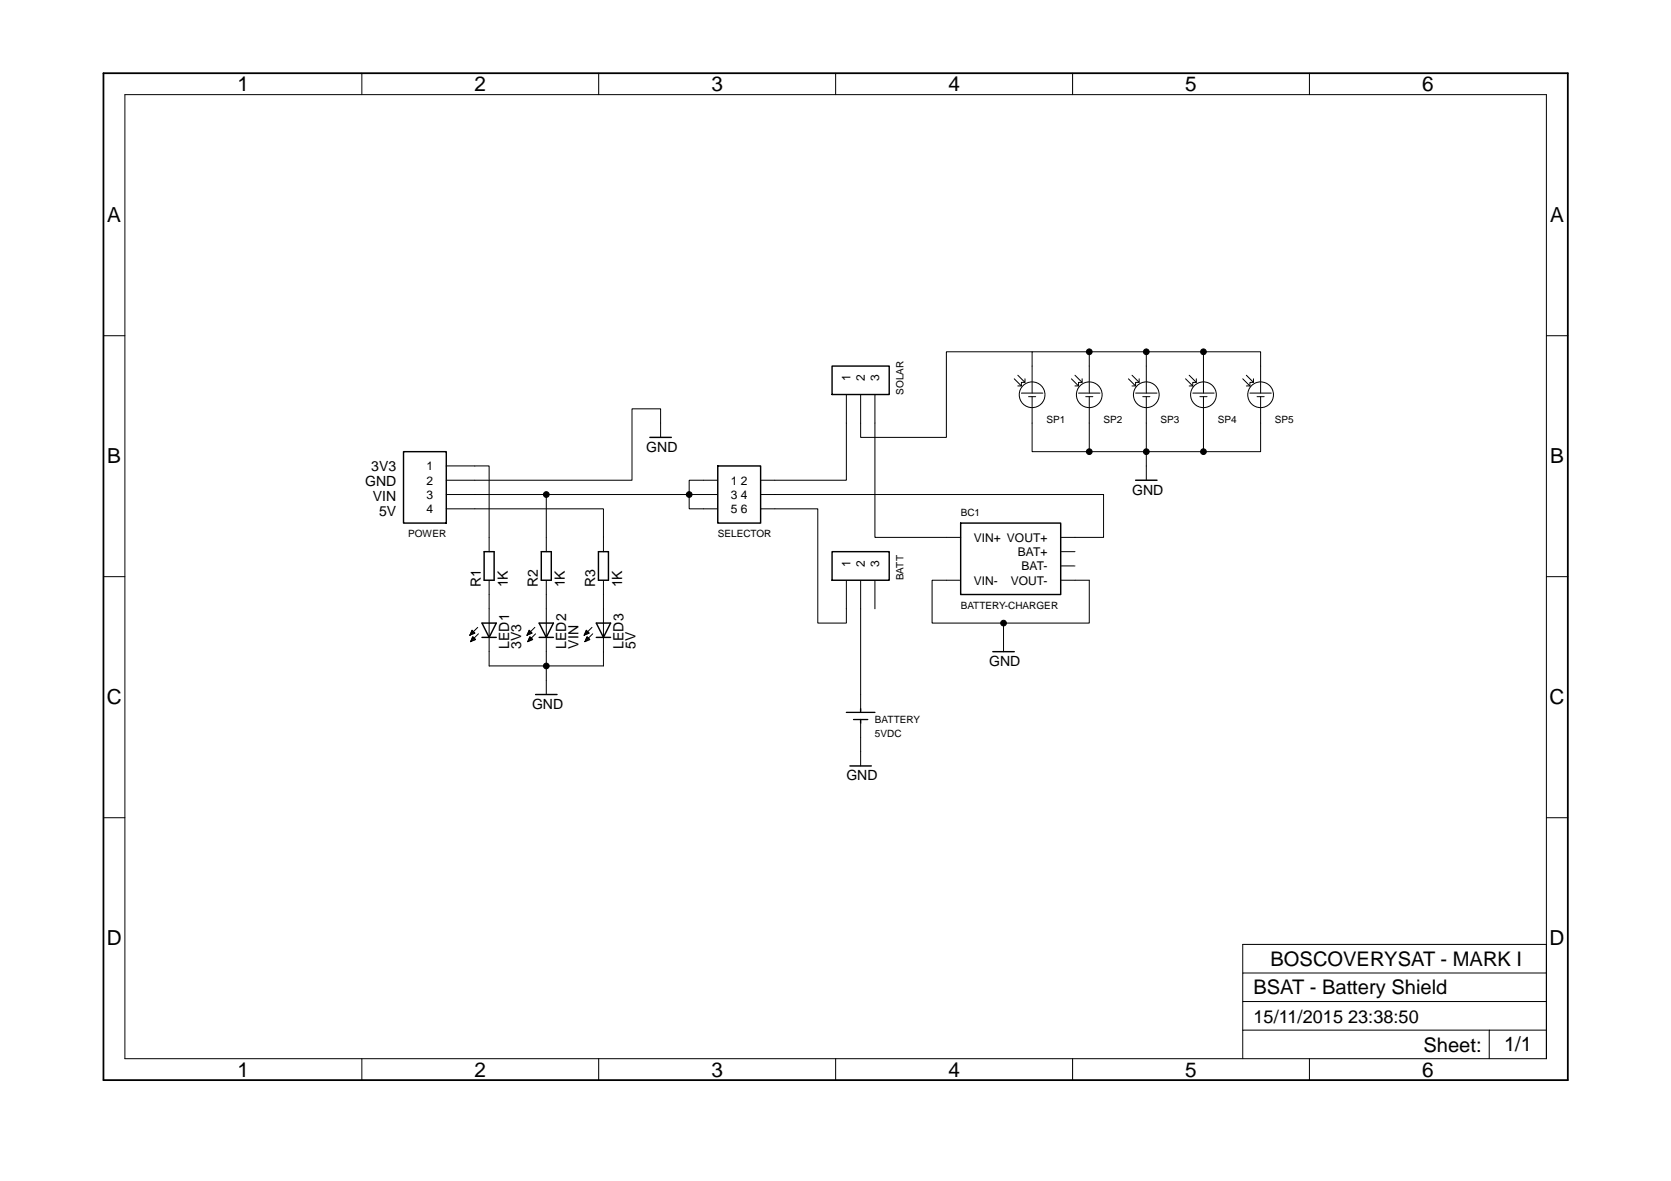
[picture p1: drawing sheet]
<?xml version="1.0" encoding="utf-8"?>
<!DOCTYPE eagle SYSTEM "eagle.dtd">
<eagle version="6.5.0">
<drawing>
<settings>
<setting alwaysvectorfont="no"/>
<setting verticaltext="up"/>
</settings>
<grid distance="0.1" unitdist="inch" unit="inch" style="lines" multiple="1" display="no" altdistance="0.01" altunitdist="inch" altunit="inch"/>
<schematic xreflabel="%F%N/%S.%C%R" xrefpart="/%S.%C%R">
<libraries>
<library name="boscoverysat">
<symbols>
<symbol name="A4L-LOC">
<wire x1="256.54" y1="3.81" x2="256.54" y2="8.89" width="0.1016" layer="94"/>
<wire x1="256.54" y1="8.89" x2="256.54" y2="13.97" width="0.1016" layer="94"/>
<wire x1="256.54" y1="13.97" x2="256.54" y2="19.05" width="0.1016" layer="94"/>
<wire x1="256.54" y1="19.05" x2="256.54" y2="24.13" width="0.1016" layer="94"/>
<wire x1="202.565" y1="24.13" x2="256.54" y2="24.13" width="0.1016" layer="94"/>
<wire x1="246.38" y1="3.81" x2="246.38" y2="8.89" width="0.1016" layer="94"/>
<wire x1="246.38" y1="8.89" x2="256.54" y2="8.89" width="0.1016" layer="94"/>
<wire x1="246.38" y1="8.89" x2="202.565" y2="8.89" width="0.1016" layer="94"/>
<wire x1="202.565" y1="8.89" x2="202.565" y2="3.81" width="0.1016" layer="94"/>
<wire x1="202.565" y1="8.89" x2="202.565" y2="13.97" width="0.1016" layer="94"/>
<wire x1="202.565" y1="13.97" x2="256.54" y2="13.97" width="0.1016" layer="94"/>
<wire x1="202.565" y1="13.97" x2="202.565" y2="19.05" width="0.1016" layer="94"/>
<wire x1="202.565" y1="19.05" x2="256.54" y2="19.05" width="0.1016" layer="94"/>
<wire x1="202.565" y1="19.05" x2="202.565" y2="24.13" width="0.1016" layer="94"/>
<text x="204.47" y="15.24" size="2.54" layer="94">&gt;DRAWING_NAME</text>
<text x="204.47" y="10.16" size="2.286" layer="94">&gt;LAST_DATE_TIME</text>
<text x="251.4854" y="5.1054" size="2.54" layer="94" align="bottom-center">&gt;SHEET</text>
<text x="234.696" y="4.953" size="2.54" layer="94">Sheet:</text>
<frame x1="0" y1="0" x2="260.35" y2="179.07" columns="6" rows="4" layer="94"/>
<text x="229.87" y="20.32" size="2.54" layer="94" align="bottom-center">BOSCOVERYSAT - MARK I</text>
</symbol>
<symbol name="4-PIN-LINEAR-JUMPER">
<wire x1="0" y1="0" x2="7.62" y2="0" width="0.254" layer="94"/>
<wire x1="7.62" y1="0" x2="7.62" y2="12.7" width="0.254" layer="94"/>
<wire x1="7.62" y1="12.7" x2="0" y2="12.7" width="0.254" layer="94"/>
<wire x1="0" y1="12.7" x2="0" y2="0" width="0.254" layer="94"/>
<pin name="1" x="-5.08" y="10.16" visible="pin" length="middle"/>
<pin name="2" x="-5.08" y="7.62" visible="pin" length="middle"/>
<pin name="3" x="-5.08" y="5.08" visible="pin" length="middle"/>
<pin name="4" x="-5.08" y="2.54" visible="pin" length="middle"/>
<text x="0" y="-2.54" size="1.27" layer="95">&gt;NAME</text>
</symbol>
<symbol name="SOLAR-PANEL">
<circle x="0" y="5.0402" radius="2.286" width="0.14478125" layer="94"/>
<wire x1="1.905" y1="5.345" x2="0" y2="5.345" width="0.14478125" layer="94"/>
<wire x1="0" y1="5.345" x2="-1.905" y2="5.345" width="0.14478125" layer="94"/>
<wire x1="0.635" y1="4.71" x2="0" y2="4.71" width="0.14478125" layer="94"/>
<wire x1="0" y1="4.71" x2="-0.635" y2="4.71" width="0.14478125" layer="94"/>
<wire x1="0" y1="5.345" x2="0" y2="10.155" width="0.14478125" layer="94"/>
<wire x1="0" y1="4.71" x2="0" y2="0" width="0.14478125" layer="94"/>
<wire x1="-1.27" y1="7.885" x2="-1.27" y2="7.25" width="0.127" layer="94"/>
<wire x1="-1.27" y1="7.25" x2="-1.905" y2="7.25" width="0.127" layer="94"/>
<wire x1="-1.905" y1="7.25" x2="-1.905" y2="6.615" width="0.127" layer="94"/>
<wire x1="-1.905" y1="6.615" x2="-2.54" y2="6.615" width="0.127" layer="94"/>
<wire x1="-1.27" y1="7.25" x2="-2.54" y2="8.52" width="0.127" layer="94"/>
<wire x1="-1.905" y1="6.615" x2="-3.175" y2="7.885" width="0.127" layer="94"/>
<text x="2.54" y="0" size="1.27" layer="95">&gt;NAME</text>
<pin name="P$1" x="0" y="10.16" visible="off" length="point"/>
<pin name="P$2" x="0" y="0" visible="off" length="point"/>
</symbol>
<symbol name="3-PIN-JUMPER">
<pin name="3" x="-5.08" y="5.08" visible="pin" length="middle"/>
<pin name="2" x="-5.08" y="7.62" visible="pin" length="middle"/>
<pin name="1" x="-5.08" y="10.16" visible="pin" length="middle"/>
<wire x1="0" y1="12.7" x2="0" y2="2.54" width="0.254" layer="94"/>
<wire x1="0" y1="2.54" x2="5.08" y2="2.54" width="0.254" layer="94"/>
<wire x1="5.08" y1="2.54" x2="5.08" y2="12.7" width="0.254" layer="94"/>
<wire x1="5.08" y1="12.7" x2="0" y2="12.7" width="0.254" layer="94"/>
<text x="0" y="0" size="1.27" layer="95">&gt;NAME</text>
</symbol>
<symbol name="3-PIN-PARALEL-JUMPER">
<pin name="5" x="-2.54" y="5.08" visible="pin" length="short"/>
<pin name="3" x="-2.54" y="7.62" visible="pin" length="short"/>
<pin name="1" x="-2.54" y="10.16" visible="pin" length="short"/>
<pin name="2" x="10.16" y="10.16" visible="pin" length="short" rot="R180"/>
<pin name="4" x="10.16" y="7.62" visible="pin" length="short" rot="R180"/>
<pin name="6" x="10.16" y="5.08" visible="pin" length="short" rot="R180"/>
<wire x1="0" y1="12.7" x2="0" y2="2.54" width="0.254" layer="94"/>
<wire x1="0" y1="2.54" x2="7.62" y2="2.54" width="0.254" layer="94"/>
<wire x1="7.62" y1="2.54" x2="7.62" y2="12.7" width="0.254" layer="94"/>
<wire x1="7.62" y1="12.7" x2="0" y2="12.7" width="0.254" layer="94"/>
<text x="0" y="0" size="1.27" layer="95">&gt;NAME</text>
</symbol>
<symbol name="BATTERY-CHARGER">
<pin name="VIN+" x="-2.54" y="12.7" visible="pin" length="short"/>
<pin name="VOUT+" x="20.32" y="12.7" visible="pin" length="short" rot="R180"/>
<pin name="BAT+" x="20.32" y="10.16" visible="pin" length="short" rot="R180"/>
<pin name="BAT-" x="20.32" y="7.62" visible="pin" length="short" rot="R180"/>
<pin name="VOUT-" x="20.32" y="5.08" visible="pin" length="short" rot="R180"/>
<pin name="VIN-" x="-2.54" y="5.08" visible="pin" length="short"/>
<wire x1="0" y1="15.24" x2="0" y2="2.54" width="0.254" layer="94"/>
<wire x1="0" y1="2.54" x2="17.78" y2="2.54" width="0.254" layer="94"/>
<wire x1="17.78" y1="2.54" x2="17.78" y2="15.24" width="0.254" layer="94"/>
<wire x1="17.78" y1="15.24" x2="0" y2="15.24" width="0.254" layer="94"/>
<text x="0" y="16.51" size="1.27" layer="95">&gt;NAME</text>
<text x="0" y="0" size="1.27" layer="96">&gt;VALUE</text>
</symbol>
<symbol name="BATTERY">
<pin name="NEG" x="0" y="0" visible="off" length="short" rot="R90"/>
<pin name="POS" x="0" y="7.62" visible="off" length="short" rot="R270"/>
<wire x1="2.54" y1="4.445" x2="0" y2="4.445" width="0.2286" layer="94"/>
<wire x1="0" y1="4.445" x2="-2.54" y2="4.445" width="0.2286" layer="94"/>
<wire x1="1.27" y1="3.175" x2="0" y2="3.175" width="0.2286" layer="94"/>
<text x="2.54" y="0" size="1.27" layer="95">&gt;NAME</text>
<wire x1="0" y1="3.175" x2="-1.27" y2="3.175" width="0.2286" layer="94"/>
<wire x1="0" y1="5.08" x2="0" y2="4.445" width="0.254" layer="94"/>
<wire x1="0" y1="2.54" x2="0" y2="3.175" width="0.254" layer="94"/>
<text x="2.54" y="2.54" size="1.27" layer="96">&gt;VALUE</text>
</symbol>
<symbol name="LED">
<wire x1="1.27" y1="0" x2="0" y2="-2.54" width="0.254" layer="94"/>
<wire x1="0" y1="-2.54" x2="-1.27" y2="0" width="0.254" layer="94"/>
<wire x1="1.27" y1="-2.54" x2="0" y2="-2.54" width="0.254" layer="94"/>
<wire x1="0" y1="-2.54" x2="-1.27" y2="-2.54" width="0.254" layer="94"/>
<wire x1="1.27" y1="0" x2="0" y2="0" width="0.254" layer="94"/>
<wire x1="0" y1="0" x2="-1.27" y2="0" width="0.254" layer="94"/>
<wire x1="0" y1="0" x2="0" y2="-2.54" width="0.1524" layer="94"/>
<wire x1="-2.032" y1="-0.762" x2="-3.429" y2="-2.159" width="0.1524" layer="94"/>
<wire x1="-1.905" y1="-1.905" x2="-3.302" y2="-3.302" width="0.1524" layer="94"/>
<text x="3.556" y="-4.572" size="1.778" layer="95" rot="R90">&gt;NAME</text>
<text x="5.715" y="-4.572" size="1.778" layer="96" rot="R90">&gt;VALUE</text>
<pin name="C" x="0" y="-5.08" visible="off" length="short" direction="pas" rot="R90"/>
<pin name="A" x="0" y="2.54" visible="off" length="short" direction="pas" rot="R270"/>
<polygon width="0.1524" layer="94">
<vertex x="-3.429" y="-2.159"/>
<vertex x="-3.048" y="-1.27"/>
<vertex x="-2.54" y="-1.778"/>
</polygon>
<polygon width="0.1524" layer="94">
<vertex x="-3.302" y="-3.302"/>
<vertex x="-2.921" y="-2.413"/>
<vertex x="-2.413" y="-2.921"/>
</polygon>
</symbol>
<symbol name="R-EU">
<wire x1="-2.54" y1="-0.889" x2="2.54" y2="-0.889" width="0.254" layer="94"/>
<wire x1="2.54" y1="0.889" x2="-2.54" y2="0.889" width="0.254" layer="94"/>
<wire x1="2.54" y1="-0.889" x2="2.54" y2="0.889" width="0.254" layer="94"/>
<wire x1="-2.54" y1="-0.889" x2="-2.54" y2="0.889" width="0.254" layer="94"/>
<text x="-3.81" y="1.4986" size="1.778" layer="95">&gt;NAME</text>
<text x="-3.81" y="-3.302" size="1.778" layer="96">&gt;VALUE</text>
<pin name="2" x="5.08" y="0" visible="off" length="short" direction="pas" swaplevel="1" rot="R180"/>
<pin name="1" x="-5.08" y="0" visible="off" length="short" direction="pas" swaplevel="1"/>
</symbol>
</symbols>
<devicesets>
<deviceset name="A4L-LOC" prefix="FRAME" uservalue="yes">
<gates>
<gate name="G$1" symbol="A4L-LOC" x="0" y="0"/>
</gates>
<devices>
<device name="">
<technologies>
<technology name=""/>
</technologies>
</device>
</devices>
</deviceset>
<deviceset name="4-PIN-DUAL-BUS">
<gates>
<gate name="G$1" symbol="4-PIN-LINEAR-JUMPER" x="0" y="0"/>
</gates>
<devices>
<device name="" package="4-PIN-LINEAL-JUMPER">
<connects>
<connect gate="G$1" pin="1" pad="1A 1B"/>
<connect gate="G$1" pin="2" pad="2A 2B"/>
<connect gate="G$1" pin="3" pad="3A 3B"/>
<connect gate="G$1" pin="4" pad="4A 4B"/>
</connects>
<technologies>
<technology name=""/>
</technologies>
</device>
</devices>
</deviceset>
<deviceset name="SOLAR-PANEL">
<gates>
<gate name="G$1" symbol="SOLAR-PANEL" x="0" y="0"/>
</gates>
<devices>
<device name="1" package="2-PIN-JUMPER">
<connects>
<connect gate="G$1" pin="P$1" pad="P$1"/>
<connect gate="G$1" pin="P$2" pad="P$2"/>
</connects>
<technologies>
<technology name=""/>
</technologies>
</device>
<device name="2" package="SOLAR-PANEL">
<connects>
<connect gate="G$1" pin="P$1" pad="POS"/>
<connect gate="G$1" pin="P$2" pad="NEG"/>
</connects>
<technologies>
<technology name=""/>
</technologies>
</device>
</devices>
</deviceset>
<deviceset name="3-PIN-JUMPER">
<gates>
<gate name="G$1" symbol="3-PIN-JUMPER" x="0" y="0"/>
</gates>
<devices>
<device name="" package="3-PIN-JUMPER">
<connects>
<connect gate="G$1" pin="1" pad="1"/>
<connect gate="G$1" pin="2" pad="2"/>
<connect gate="G$1" pin="3" pad="3"/>
</connects>
<technologies>
<technology name=""/>
</technologies>
</device>
</devices>
</deviceset>
<deviceset name="3-PIN-PARALEL-JUMPER">
<gates>
<gate name="G$1" symbol="3-PIN-PARALEL-JUMPER" x="0" y="0"/>
</gates>
<devices>
<device name="" package="3-PIN-PARALEL-JUMPER">
<connects>
<connect gate="G$1" pin="1" pad="1"/>
<connect gate="G$1" pin="2" pad="2"/>
<connect gate="G$1" pin="3" pad="3"/>
<connect gate="G$1" pin="4" pad="4"/>
<connect gate="G$1" pin="5" pad="5"/>
<connect gate="G$1" pin="6" pad="6"/>
</connects>
<technologies>
<technology name=""/>
</technologies>
</device>
</devices>
</deviceset>
<deviceset name="BATTERY-CHARGER">
<gates>
<gate name="G$1" symbol="BATTERY-CHARGER" x="0" y="0"/>
</gates>
<devices>
<device name="" package="BATTERY-CHARGER">
<connects>
<connect gate="G$1" pin="BAT+" pad="BAT+"/>
<connect gate="G$1" pin="BAT-" pad="BAT-"/>
<connect gate="G$1" pin="VIN+" pad="VIN+"/>
<connect gate="G$1" pin="VIN-" pad="VIN-"/>
<connect gate="G$1" pin="VOUT+" pad="VOUT+"/>
<connect gate="G$1" pin="VOUT-" pad="VOUT-"/>
</connects>
<technologies>
<technology name=""/>
</technologies>
</device>
</devices>
</deviceset>
<deviceset name="BATTERY">
<gates>
<gate name="G$1" symbol="BATTERY" x="0" y="0"/>
</gates>
<devices>
<device name="" package="SOLAR-PANEL">
<connects>
<connect gate="G$1" pin="NEG" pad="NEG"/>
<connect gate="G$1" pin="POS" pad="POS"/>
</connects>
<technologies>
<technology name=""/>
</technologies>
</device>
</devices>
</deviceset>
<deviceset name="LED" prefix="LED" uservalue="yes">
<gates>
<gate name="G$1" symbol="LED" x="0" y="0"/>
</gates>
<devices>
<device name="SMT1206" package="1206">
<connects>
<connect gate="G$1" pin="A" pad="A"/>
<connect gate="G$1" pin="C" pad="C"/>
</connects>
<technologies>
<technology name=""/>
</technologies>
</device>
<device name="LD260" package="LD260">
<connects>
<connect gate="G$1" pin="A" pad="A"/>
<connect gate="G$1" pin="C" pad="K"/>
</connects>
<technologies>
<technology name=""/>
</technologies>
</device>
<device name="SQR2X5" package="LED2X5">
<connects>
<connect gate="G$1" pin="A" pad="A"/>
<connect gate="G$1" pin="C" pad="K"/>
</connects>
<technologies>
<technology name=""/>
</technologies>
</device>
<device name="3MM" package="LED3MM">
<connects>
<connect gate="G$1" pin="A" pad="A"/>
<connect gate="G$1" pin="C" pad="K"/>
</connects>
<technologies>
<technology name=""/>
</technologies>
</device>
<device name="5MM" package="LED5MM">
<connects>
<connect gate="G$1" pin="A" pad="A"/>
<connect gate="G$1" pin="C" pad="K"/>
</connects>
<technologies>
<technology name=""/>
</technologies>
</device>
<device name="LSU260" package="LSU260">
<connects>
<connect gate="G$1" pin="A" pad="A"/>
<connect gate="G$1" pin="C" pad="K"/>
</connects>
<technologies>
<technology name=""/>
</technologies>
</device>
<device name="LZR181" package="LZR181">
<connects>
<connect gate="G$1" pin="A" pad="A"/>
<connect gate="G$1" pin="C" pad="K"/>
</connects>
<technologies>
<technology name=""/>
</technologies>
</device>
<device name="B152" package="Q62902-B152">
<connects>
<connect gate="G$1" pin="A" pad="A"/>
<connect gate="G$1" pin="C" pad="K"/>
</connects>
<technologies>
<technology name=""/>
</technologies>
</device>
<device name="B153" package="Q62902-B153">
<connects>
<connect gate="G$1" pin="A" pad="A"/>
<connect gate="G$1" pin="C" pad="K"/>
</connects>
<technologies>
<technology name=""/>
</technologies>
</device>
<device name="B155" package="Q62902-B155">
<connects>
<connect gate="G$1" pin="A" pad="A"/>
<connect gate="G$1" pin="C" pad="K"/>
</connects>
<technologies>
<technology name=""/>
</technologies>
</device>
<device name="B156" package="Q62902-B156">
<connects>
<connect gate="G$1" pin="A" pad="A"/>
<connect gate="G$1" pin="C" pad="K"/>
</connects>
<technologies>
<technology name=""/>
</technologies>
</device>
<device name="SFH480" package="SFH480">
<connects>
<connect gate="G$1" pin="A" pad="A"/>
<connect gate="G$1" pin="C" pad="K"/>
</connects>
<technologies>
<technology name=""/>
</technologies>
</device>
<device name="SFH482" package="SFH482">
<connects>
<connect gate="G$1" pin="A" pad="A"/>
<connect gate="G$1" pin="C" pad="K"/>
</connects>
<technologies>
<technology name=""/>
</technologies>
</device>
<device name="SQR5.7X3.2" package="U57X32">
<connects>
<connect gate="G$1" pin="A" pad="A"/>
<connect gate="G$1" pin="C" pad="K"/>
</connects>
<technologies>
<technology name=""/>
</technologies>
</device>
<device name="IRL80A" package="IRL80A">
<connects>
<connect gate="G$1" pin="A" pad="A"/>
<connect gate="G$1" pin="C" pad="K"/>
</connects>
<technologies>
<technology name=""/>
</technologies>
</device>
<device name="P-LCC-2" package="P-LCC-2">
<connects>
<connect gate="G$1" pin="A" pad="A"/>
<connect gate="G$1" pin="C" pad="C"/>
</connects>
<technologies>
<technology name=""/>
</technologies>
</device>
<device name="MINI-TOP" package="OSRAM-MINI-TOP-LED">
<connects>
<connect gate="G$1" pin="A" pad="A"/>
<connect gate="G$1" pin="C" pad="C"/>
</connects>
<technologies>
<technology name=""/>
</technologies>
</device>
<device name="SIDELED" package="OSRAM-SIDELED">
<connects>
<connect gate="G$1" pin="A" pad="A"/>
<connect gate="G$1" pin="C" pad="C"/>
</connects>
<technologies>
<technology name=""/>
</technologies>
</device>
<device name="SMART-LED" package="SMART-LED">
<connects>
<connect gate="G$1" pin="A" pad="A"/>
<connect gate="G$1" pin="C" pad="B"/>
</connects>
<technologies>
<technology name=""/>
</technologies>
</device>
<device name="P-LCC-2-BACK" package="P-LCC-2-TOPLED-RG">
<connects>
<connect gate="G$1" pin="A" pad="A"/>
<connect gate="G$1" pin="C" pad="C"/>
</connects>
<technologies>
<technology name=""/>
</technologies>
</device>
<device name="MICRO-SIDELED" package="MICRO-SIDELED">
<connects>
<connect gate="G$1" pin="A" pad="A"/>
<connect gate="G$1" pin="C" pad="C"/>
</connects>
<technologies>
<technology name=""/>
</technologies>
</device>
<device name="P-LCC-4" package="P-LCC-4">
<connects>
<connect gate="G$1" pin="A" pad="A"/>
<connect gate="G$1" pin="C" pad="C@4"/>
</connects>
<technologies>
<technology name=""/>
</technologies>
</device>
<device name="CHIP-LED0603" package="CHIP-LED0603">
<connects>
<connect gate="G$1" pin="A" pad="A"/>
<connect gate="G$1" pin="C" pad="C"/>
</connects>
<technologies>
<technology name=""/>
</technologies>
</device>
<device name="CHIP-LED0805" package="CHIP-LED0805">
<connects>
<connect gate="G$1" pin="A" pad="A"/>
<connect gate="G$1" pin="C" pad="C"/>
</connects>
<technologies>
<technology name=""/>
</technologies>
</device>
<device name="TOPLED-SANTANA" package="MINI-TOPLED-SANTANA">
<connects>
<connect gate="G$1" pin="A" pad="A"/>
<connect gate="G$1" pin="C" pad="C"/>
</connects>
<technologies>
<technology name=""/>
</technologies>
</device>
<device name="CHIPLED_0805" package="CHIPLED_0805">
<connects>
<connect gate="G$1" pin="A" pad="A"/>
<connect gate="G$1" pin="C" pad="C"/>
</connects>
<technologies>
<technology name=""/>
</technologies>
</device>
<device name="CHIPLED_1206" package="CHIPLED_1206">
<connects>
<connect gate="G$1" pin="A" pad="A"/>
<connect gate="G$1" pin="C" pad="C"/>
</connects>
<technologies>
<technology name=""/>
</technologies>
</device>
<device name="CHIPLED_0603" package="CHIPLED_0603">
<connects>
<connect gate="G$1" pin="A" pad="A"/>
<connect gate="G$1" pin="C" pad="C"/>
</connects>
<technologies>
<technology name=""/>
</technologies>
</device>
<device name="CHIPLED-0603-TTW" package="CHIPLED-0603-TTW">
<connects>
<connect gate="G$1" pin="A" pad="A@1"/>
<connect gate="G$1" pin="C" pad="C@1"/>
</connects>
<technologies>
<technology name=""/>
</technologies>
</device>
<device name="" package="SMARTLED-TTW">
<connects>
<connect gate="G$1" pin="A" pad="A@1"/>
<connect gate="G$1" pin="C" pad="C@1"/>
</connects>
<technologies>
<technology name=""/>
</technologies>
</device>
<device name="SMLK34" package="SMLK34">
<connects>
<connect gate="G$1" pin="A" pad="A"/>
<connect gate="G$1" pin="C" pad="K"/>
</connects>
<technologies>
<technology name=""/>
</technologies>
</device>
</devices>
</deviceset>
<deviceset name="R-EU_" prefix="R" uservalue="yes">
<gates>
<gate name="G$1" symbol="R-EU" x="0" y="0"/>
</gates>
<devices>
<device name="R0402" package="R0402">
<connects>
<connect gate="G$1" pin="1" pad="1"/>
<connect gate="G$1" pin="2" pad="2"/>
</connects>
<technologies>
<technology name=""/>
</technologies>
</device>
<device name="R0603" package="R0603">
<connects>
<connect gate="G$1" pin="1" pad="1"/>
<connect gate="G$1" pin="2" pad="2"/>
</connects>
<technologies>
<technology name=""/>
</technologies>
</device>
<device name="R0805" package="R0805">
<connects>
<connect gate="G$1" pin="1" pad="1"/>
<connect gate="G$1" pin="2" pad="2"/>
</connects>
<technologies>
<technology name=""/>
</technologies>
</device>
<device name="R0805W" package="R0805W">
<connects>
<connect gate="G$1" pin="1" pad="1"/>
<connect gate="G$1" pin="2" pad="2"/>
</connects>
<technologies>
<technology name=""/>
</technologies>
</device>
<device name="R1005" package="R1005">
<connects>
<connect gate="G$1" pin="1" pad="1"/>
<connect gate="G$1" pin="2" pad="2"/>
</connects>
<technologies>
<technology name=""/>
</technologies>
</device>
<device name="R1206" package="R1206">
<connects>
<connect gate="G$1" pin="1" pad="1"/>
<connect gate="G$1" pin="2" pad="2"/>
</connects>
<technologies>
<technology name=""/>
</technologies>
</device>
<device name="R1206W" package="R1206W">
<connects>
<connect gate="G$1" pin="1" pad="1"/>
<connect gate="G$1" pin="2" pad="2"/>
</connects>
<technologies>
<technology name=""/>
</technologies>
</device>
<device name="R1210" package="R1210">
<connects>
<connect gate="G$1" pin="1" pad="1"/>
<connect gate="G$1" pin="2" pad="2"/>
</connects>
<technologies>
<technology name=""/>
</technologies>
</device>
<device name="R1210W" package="R1210W">
<connects>
<connect gate="G$1" pin="1" pad="1"/>
<connect gate="G$1" pin="2" pad="2"/>
</connects>
<technologies>
<technology name=""/>
</technologies>
</device>
<device name="R2010" package="R2010">
<connects>
<connect gate="G$1" pin="1" pad="1"/>
<connect gate="G$1" pin="2" pad="2"/>
</connects>
<technologies>
<technology name=""/>
</technologies>
</device>
<device name="R2010W" package="R2010W">
<connects>
<connect gate="G$1" pin="1" pad="1"/>
<connect gate="G$1" pin="2" pad="2"/>
</connects>
<technologies>
<technology name=""/>
</technologies>
</device>
<device name="R2012" package="R2012">
<connects>
<connect gate="G$1" pin="1" pad="1"/>
<connect gate="G$1" pin="2" pad="2"/>
</connects>
<technologies>
<technology name=""/>
</technologies>
</device>
<device name="R2012W" package="R2012W">
<connects>
<connect gate="G$1" pin="1" pad="1"/>
<connect gate="G$1" pin="2" pad="2"/>
</connects>
<technologies>
<technology name=""/>
</technologies>
</device>
<device name="R2512" package="R2512">
<connects>
<connect gate="G$1" pin="1" pad="1"/>
<connect gate="G$1" pin="2" pad="2"/>
</connects>
<technologies>
<technology name=""/>
</technologies>
</device>
<device name="R2512W" package="R2512W">
<connects>
<connect gate="G$1" pin="1" pad="1"/>
<connect gate="G$1" pin="2" pad="2"/>
</connects>
<technologies>
<technology name=""/>
</technologies>
</device>
<device name="R3216" package="R3216">
<connects>
<connect gate="G$1" pin="1" pad="1"/>
<connect gate="G$1" pin="2" pad="2"/>
</connects>
<technologies>
<technology name=""/>
</technologies>
</device>
<device name="R3216W" package="R3216W">
<connects>
<connect gate="G$1" pin="1" pad="1"/>
<connect gate="G$1" pin="2" pad="2"/>
</connects>
<technologies>
<technology name=""/>
</technologies>
</device>
<device name="R3225" package="R3225">
<connects>
<connect gate="G$1" pin="1" pad="1"/>
<connect gate="G$1" pin="2" pad="2"/>
</connects>
<technologies>
<technology name=""/>
</technologies>
</device>
<device name="R3225W" package="R3225W">
<connects>
<connect gate="G$1" pin="1" pad="1"/>
<connect gate="G$1" pin="2" pad="2"/>
</connects>
<technologies>
<technology name=""/>
</technologies>
</device>
<device name="R5025" package="R5025">
<connects>
<connect gate="G$1" pin="1" pad="1"/>
<connect gate="G$1" pin="2" pad="2"/>
</connects>
<technologies>
<technology name=""/>
</technologies>
</device>
<device name="R5025W" package="R5025W">
<connects>
<connect gate="G$1" pin="1" pad="1"/>
<connect gate="G$1" pin="2" pad="2"/>
</connects>
<technologies>
<technology name=""/>
</technologies>
</device>
<device name="R6332" package="R6332">
<connects>
<connect gate="G$1" pin="1" pad="1"/>
<connect gate="G$1" pin="2" pad="2"/>
</connects>
<technologies>
<technology name=""/>
</technologies>
</device>
<device name="R6332W" package="R6332W">
<connects>
<connect gate="G$1" pin="1" pad="1"/>
<connect gate="G$1" pin="2" pad="2"/>
</connects>
<technologies>
<technology name=""/>
</technologies>
</device>
<device name="M0805" package="M0805">
<connects>
<connect gate="G$1" pin="1" pad="1"/>
<connect gate="G$1" pin="2" pad="2"/>
</connects>
<technologies>
<technology name=""/>
</technologies>
</device>
<device name="M1206" package="M1206">
<connects>
<connect gate="G$1" pin="1" pad="1"/>
<connect gate="G$1" pin="2" pad="2"/>
</connects>
<technologies>
<technology name=""/>
</technologies>
</device>
<device name="M1406" package="M1406">
<connects>
<connect gate="G$1" pin="1" pad="1"/>
<connect gate="G$1" pin="2" pad="2"/>
</connects>
<technologies>
<technology name=""/>
</technologies>
</device>
<device name="M2012" package="M2012">
<connects>
<connect gate="G$1" pin="1" pad="1"/>
<connect gate="G$1" pin="2" pad="2"/>
</connects>
<technologies>
<technology name=""/>
</technologies>
</device>
<device name="M2309" package="M2309">
<connects>
<connect gate="G$1" pin="1" pad="1"/>
<connect gate="G$1" pin="2" pad="2"/>
</connects>
<technologies>
<technology name=""/>
</technologies>
</device>
<device name="M3216" package="M3216">
<connects>
<connect gate="G$1" pin="1" pad="1"/>
<connect gate="G$1" pin="2" pad="2"/>
</connects>
<technologies>
<technology name=""/>
</technologies>
</device>
<device name="M3516" package="M3516">
<connects>
<connect gate="G$1" pin="1" pad="1"/>
<connect gate="G$1" pin="2" pad="2"/>
</connects>
<technologies>
<technology name=""/>
</technologies>
</device>
<device name="M5923" package="M5923">
<connects>
<connect gate="G$1" pin="1" pad="1"/>
<connect gate="G$1" pin="2" pad="2"/>
</connects>
<technologies>
<technology name=""/>
</technologies>
</device>
<device name="0204/5" package="0204/5">
<connects>
<connect gate="G$1" pin="1" pad="1"/>
<connect gate="G$1" pin="2" pad="2"/>
</connects>
<technologies>
<technology name=""/>
</technologies>
</device>
<device name="0204/7" package="0204/7">
<connects>
<connect gate="G$1" pin="1" pad="1"/>
<connect gate="G$1" pin="2" pad="2"/>
</connects>
<technologies>
<technology name=""/>
</technologies>
</device>
<device name="0204/2V" package="0204V">
<connects>
<connect gate="G$1" pin="1" pad="1"/>
<connect gate="G$1" pin="2" pad="2"/>
</connects>
<technologies>
<technology name=""/>
</technologies>
</device>
<device name="0207/10" package="0207/10">
<connects>
<connect gate="G$1" pin="1" pad="1"/>
<connect gate="G$1" pin="2" pad="2"/>
</connects>
<technologies>
<technology name=""/>
</technologies>
</device>
<device name="0207/12" package="0207/12">
<connects>
<connect gate="G$1" pin="1" pad="1"/>
<connect gate="G$1" pin="2" pad="2"/>
</connects>
<technologies>
<technology name=""/>
</technologies>
</device>
<device name="0207/15" package="0207/15">
<connects>
<connect gate="G$1" pin="1" pad="1"/>
<connect gate="G$1" pin="2" pad="2"/>
</connects>
<technologies>
<technology name=""/>
</technologies>
</device>
<device name="0207/2V" package="0207/2V">
<connects>
<connect gate="G$1" pin="1" pad="1"/>
<connect gate="G$1" pin="2" pad="2"/>
</connects>
<technologies>
<technology name=""/>
</technologies>
</device>
<device name="0207/5V" package="0207/5V">
<connects>
<connect gate="G$1" pin="1" pad="1"/>
<connect gate="G$1" pin="2" pad="2"/>
</connects>
<technologies>
<technology name=""/>
</technologies>
</device>
<device name="0207/7" package="0207/7">
<connects>
<connect gate="G$1" pin="1" pad="1"/>
<connect gate="G$1" pin="2" pad="2"/>
</connects>
<technologies>
<technology name=""/>
</technologies>
</device>
<device name="0309/10" package="0309/10">
<connects>
<connect gate="G$1" pin="1" pad="1"/>
<connect gate="G$1" pin="2" pad="2"/>
</connects>
<technologies>
<technology name=""/>
</technologies>
</device>
<device name="0309/12" package="0309/12">
<connects>
<connect gate="G$1" pin="1" pad="1"/>
<connect gate="G$1" pin="2" pad="2"/>
</connects>
<technologies>
<technology name=""/>
</technologies>
</device>
<device name="0309/V" package="0309V">
<connects>
<connect gate="G$1" pin="1" pad="1"/>
<connect gate="G$1" pin="2" pad="2"/>
</connects>
<technologies>
<technology name=""/>
</technologies>
</device>
<device name="0411/12" package="0411/12">
<connects>
<connect gate="G$1" pin="1" pad="1"/>
<connect gate="G$1" pin="2" pad="2"/>
</connects>
<technologies>
<technology name=""/>
</technologies>
</device>
<device name="0411/15" package="0411/15">
<connects>
<connect gate="G$1" pin="1" pad="1"/>
<connect gate="G$1" pin="2" pad="2"/>
</connects>
<technologies>
<technology name=""/>
</technologies>
</device>
<device name="0411/3V" package="0411V">
<connects>
<connect gate="G$1" pin="1" pad="1"/>
<connect gate="G$1" pin="2" pad="2"/>
</connects>
<technologies>
<technology name=""/>
</technologies>
</device>
<device name="0414/15" package="0414/15">
<connects>
<connect gate="G$1" pin="1" pad="1"/>
<connect gate="G$1" pin="2" pad="2"/>
</connects>
<technologies>
<technology name=""/>
</technologies>
</device>
<device name="0414/5V" package="0414V">
<connects>
<connect gate="G$1" pin="1" pad="1"/>
<connect gate="G$1" pin="2" pad="2"/>
</connects>
<technologies>
<technology name=""/>
</technologies>
</device>
<device name="0617/17" package="0617/17">
<connects>
<connect gate="G$1" pin="1" pad="1"/>
<connect gate="G$1" pin="2" pad="2"/>
</connects>
<technologies>
<technology name=""/>
</technologies>
</device>
<device name="0617/22" package="0617/22">
<connects>
<connect gate="G$1" pin="1" pad="1"/>
<connect gate="G$1" pin="2" pad="2"/>
</connects>
<technologies>
<technology name=""/>
</technologies>
</device>
<device name="0617/5V" package="0617V">
<connects>
<connect gate="G$1" pin="1" pad="1"/>
<connect gate="G$1" pin="2" pad="2"/>
</connects>
<technologies>
<technology name=""/>
</technologies>
</device>
<device name="0922/22" package="0922/22">
<connects>
<connect gate="G$1" pin="1" pad="1"/>
<connect gate="G$1" pin="2" pad="2"/>
</connects>
<technologies>
<technology name=""/>
</technologies>
</device>
<device name="0613/5V" package="P0613V">
<connects>
<connect gate="G$1" pin="1" pad="1"/>
<connect gate="G$1" pin="2" pad="2"/>
</connects>
<technologies>
<technology name=""/>
</technologies>
</device>
<device name="0613/15" package="P0613/15">
<connects>
<connect gate="G$1" pin="1" pad="1"/>
<connect gate="G$1" pin="2" pad="2"/>
</connects>
<technologies>
<technology name=""/>
</technologies>
</device>
<device name="0817/22" package="P0817/22">
<connects>
<connect gate="G$1" pin="1" pad="1"/>
<connect gate="G$1" pin="2" pad="2"/>
</connects>
<technologies>
<technology name=""/>
</technologies>
</device>
<device name="0817/7V" package="P0817V">
<connects>
<connect gate="G$1" pin="1" pad="1"/>
<connect gate="G$1" pin="2" pad="2"/>
</connects>
<technologies>
<technology name=""/>
</technologies>
</device>
<device name="V234/12" package="V234/12">
<connects>
<connect gate="G$1" pin="1" pad="1"/>
<connect gate="G$1" pin="2" pad="2"/>
</connects>
<technologies>
<technology name=""/>
</technologies>
</device>
<device name="V235/17" package="V235/17">
<connects>
<connect gate="G$1" pin="1" pad="1"/>
<connect gate="G$1" pin="2" pad="2"/>
</connects>
<technologies>
<technology name=""/>
</technologies>
</device>
<device name="V526-0" package="V526-0">
<connects>
<connect gate="G$1" pin="1" pad="1"/>
<connect gate="G$1" pin="2" pad="2"/>
</connects>
<technologies>
<technology name=""/>
</technologies>
</device>
<device name="MELF0102R" package="MINI_MELF-0102R">
<connects>
<connect gate="G$1" pin="1" pad="1"/>
<connect gate="G$1" pin="2" pad="2"/>
</connects>
<technologies>
<technology name=""/>
</technologies>
</device>
<device name="MELF0102W" package="MINI_MELF-0102W">
<connects>
<connect gate="G$1" pin="1" pad="1"/>
<connect gate="G$1" pin="2" pad="2"/>
</connects>
<technologies>
<technology name=""/>
</technologies>
</device>
<device name="MELF0204R" package="MINI_MELF-0204R">
<connects>
<connect gate="G$1" pin="1" pad="1"/>
<connect gate="G$1" pin="2" pad="2"/>
</connects>
<technologies>
<technology name=""/>
</technologies>
</device>
<device name="MELF0204W" package="MINI_MELF-0204W">
<connects>
<connect gate="G$1" pin="1" pad="1"/>
<connect gate="G$1" pin="2" pad="2"/>
</connects>
<technologies>
<technology name=""/>
</technologies>
</device>
<device name="MELF0207R" package="MINI_MELF-0207R">
<connects>
<connect gate="G$1" pin="1" pad="1"/>
<connect gate="G$1" pin="2" pad="2"/>
</connects>
<technologies>
<technology name=""/>
</technologies>
</device>
<device name="MELF0207W" package="MINI_MELF-0207W">
<connects>
<connect gate="G$1" pin="1" pad="1"/>
<connect gate="G$1" pin="2" pad="2"/>
</connects>
<technologies>
<technology name=""/>
</technologies>
</device>
<device name="0922V" package="0922V">
<connects>
<connect gate="G$1" pin="1" pad="1"/>
<connect gate="G$1" pin="2" pad="2"/>
</connects>
<technologies>
<technology name=""/>
</technologies>
</device>
<device name="RDH/15" package="RDH/15">
<connects>
<connect gate="G$1" pin="1" pad="1"/>
<connect gate="G$1" pin="2" pad="2"/>
</connects>
<technologies>
<technology name=""/>
</technologies>
</device>
<device name="MELF0102AX" package="MINI_MELF-0102AX">
<connects>
<connect gate="G$1" pin="1" pad="1"/>
<connect gate="G$1" pin="2" pad="2"/>
</connects>
<technologies>
<technology name=""/>
</technologies>
</device>
</devices>
</deviceset>
</devicesets>
</library>
<library name="supply1">
<symbols>
<symbol name="GND">
<wire x1="-1.905" y1="0" x2="1.905" y2="0" width="0.254" layer="94"/>
<text x="-2.54" y="-2.54" size="1.778" layer="96">&gt;VALUE</text>
<pin name="GND" x="0" y="2.54" visible="off" length="short" direction="sup" rot="R270"/>
</symbol>
</symbols>
<devicesets>
<deviceset name="GND" prefix="GND">
<gates>
<gate name="1" symbol="GND" x="0" y="0"/>
</gates>
<devices>
<device name="">
<technologies>
<technology name=""/>
</technologies>
</device>
</devices>
</deviceset>
</devicesets>
</library>
</libraries>
<attributes>
</attributes>
<variantdefs>
</variantdefs>
<classes>
<class number="0" name="default" width="0" drill="0">
</class>
</classes>
<parts>
<part name="FRAME1" library="boscoverysat" deviceset="A4L-LOC" device=""/>
<part name="POWER" library="boscoverysat" deviceset="4-PIN-DUAL-BUS" device=""/>
<part name="SELECTOR" library="boscoverysat" deviceset="3-PIN-PARALEL-JUMPER" device=""/>
<part name="BC1" library="boscoverysat" deviceset="BATTERY-CHARGER" device=""/>
<part name="BATT" library="boscoverysat" deviceset="3-PIN-JUMPER" device=""/>
<part name="5VDC" library="boscoverysat" deviceset="BATTERY" device=""/>
<part name="GND1" library="supply1" deviceset="GND" device=""/>
<part name="GND2" library="supply1" deviceset="GND" device=""/>
<part name="GND3" library="supply1" deviceset="GND" device=""/>
<part name="GND4" library="supply1" deviceset="GND" device=""/>
<part name="LED1" library="boscoverysat" deviceset="LED" device="3MM" value="3V3"/>
<part name="R1" library="boscoverysat" deviceset="R-EU_" device="0207/12" value="1K"/>
<part name="LED2" library="boscoverysat" deviceset="LED" device="3MM" value="VIN"/>
<part name="R2" library="boscoverysat" deviceset="R-EU_" device="0207/12" value="1K"/>
<part name="GND6" library="supply1" deviceset="GND" device=""/>
<part name="LED3" library="boscoverysat" deviceset="LED" device="3MM" value="5V"/>
<part name="R3" library="boscoverysat" deviceset="R-EU_" device="0207/12" value="1K"/>
<part name="SOLAR" library="boscoverysat" deviceset="3-PIN-JUMPER" device=""/>
<part name="SP1" library="boscoverysat" deviceset="SOLAR-PANEL" device="2"/>
<part name="SP2" library="boscoverysat" deviceset="SOLAR-PANEL" device="2"/>
<part name="SP3" library="boscoverysat" deviceset="SOLAR-PANEL" device="2"/>
<part name="SP4" library="boscoverysat" deviceset="SOLAR-PANEL" device="2"/>
<part name="SP5" library="boscoverysat" deviceset="SOLAR-PANEL" device="2"/>
</parts>
<sheets>
<sheet>
<plain>
<text x="52.07" y="100.33" size="1.778" layer="97" align="bottom-right">3V3
GND
VIN
5V</text>
</plain>
<instances>
<instance part="FRAME1" gate="G$1" x="0" y="0"/>
<instance part="POWER" gate="G$1" x="60.96" y="99.06" rot="MR0"/>
<instance part="SELECTOR" gate="G$1" x="109.22" y="96.52"/>
<instance part="BC1" gate="G$1" x="152.4" y="83.82"/>
<instance part="BATT" gate="G$1" x="142.24" y="88.9" rot="R90"/>
<instance part="5VDC" gate="G$1" x="134.62" y="60.96"/>
<instance part="GND1" gate="1" x="185.42" y="106.68"/>
<instance part="GND2" gate="1" x="134.62" y="55.88"/>
<instance part="GND3" gate="1" x="160.02" y="76.2"/>
<instance part="GND4" gate="1" x="99.06" y="114.3"/>
<instance part="LED1" gate="G$1" x="68.58" y="81.28"/>
<instance part="R1" gate="G$1" x="68.58" y="91.44" rot="R90"/>
<instance part="LED2" gate="G$1" x="78.74" y="81.28"/>
<instance part="R2" gate="G$1" x="78.74" y="91.44" rot="R90"/>
<instance part="GND6" gate="1" x="78.74" y="68.58"/>
<instance part="LED3" gate="G$1" x="88.9" y="81.28"/>
<instance part="R3" gate="G$1" x="88.9" y="91.44" rot="R90"/>
<instance part="SOLAR" gate="G$1" x="142.24" y="121.92" rot="R90"/>
<instance part="SP1" gate="G$1" x="165.1" y="116.84"/>
<instance part="SP2" gate="G$1" x="175.26" y="116.84"/>
<instance part="SP3" gate="G$1" x="185.42" y="116.84"/>
<instance part="SP4" gate="G$1" x="195.58" y="116.84"/>
<instance part="SP5" gate="G$1" x="205.74" y="116.84"/>
</instances>
<busses>
</busses>
<nets>
<net name="N$1" class="0">
<segment>
<pinref part="SELECTOR" gate="G$1" pin="2"/>
<wire x1="132.08" y1="116.84" x2="132.08" y2="106.68" width="0.1524" layer="91"/>
<wire x1="132.08" y1="106.68" x2="119.38" y2="106.68" width="0.1524" layer="91"/>
<pinref part="SOLAR" gate="G$1" pin="1"/>
</segment>
</net>
<net name="GND" class="0">
<segment>
<wire x1="205.74" y1="116.84" x2="205.74" y2="111.76" width="0.1524" layer="91"/>
<wire x1="205.74" y1="111.76" x2="195.58" y2="111.76" width="0.1524" layer="91"/>
<wire x1="195.58" y1="111.76" x2="185.42" y2="111.76" width="0.1524" layer="91"/>
<wire x1="185.42" y1="111.76" x2="175.26" y2="111.76" width="0.1524" layer="91"/>
<wire x1="175.26" y1="111.76" x2="165.1" y2="111.76" width="0.1524" layer="91"/>
<wire x1="165.1" y1="111.76" x2="165.1" y2="116.84" width="0.1524" layer="91"/>
<wire x1="175.26" y1="116.84" x2="175.26" y2="111.76" width="0.1524" layer="91"/>
<wire x1="185.42" y1="116.84" x2="185.42" y2="111.76" width="0.1524" layer="91"/>
<wire x1="195.58" y1="116.84" x2="195.58" y2="111.76" width="0.1524" layer="91"/>
<pinref part="GND1" gate="1" pin="GND"/>
<wire x1="185.42" y1="109.22" x2="185.42" y2="111.76" width="0.1524" layer="91"/>
<junction x="175.26" y="111.76"/>
<junction x="185.42" y="111.76"/>
<junction x="195.58" y="111.76"/>
<pinref part="SP1" gate="G$1" pin="P$2"/>
<pinref part="SP2" gate="G$1" pin="P$2"/>
<pinref part="SP3" gate="G$1" pin="P$2"/>
<pinref part="SP4" gate="G$1" pin="P$2"/>
<pinref part="SP5" gate="G$1" pin="P$2"/>
</segment>
<segment>
<pinref part="5VDC" gate="G$1" pin="NEG"/>
<pinref part="GND2" gate="1" pin="GND"/>
<wire x1="134.62" y1="58.42" x2="134.62" y2="60.96" width="0.1524" layer="91"/>
</segment>
<segment>
<pinref part="GND3" gate="1" pin="GND"/>
<wire x1="160.02" y1="78.74" x2="160.02" y2="81.28" width="0.1524" layer="91"/>
<wire x1="175.26" y1="88.9" x2="175.26" y2="81.28" width="0.1524" layer="91"/>
<wire x1="175.26" y1="81.28" x2="160.02" y2="81.28" width="0.1524" layer="91"/>
<wire x1="160.02" y1="81.28" x2="147.32" y2="81.28" width="0.1524" layer="91"/>
<wire x1="147.32" y1="81.28" x2="147.32" y2="88.9" width="0.1524" layer="91"/>
<pinref part="BC1" gate="G$1" pin="VIN-"/>
<wire x1="147.32" y1="88.9" x2="149.86" y2="88.9" width="0.1524" layer="91"/>
<pinref part="BC1" gate="G$1" pin="VOUT-"/>
<wire x1="172.72" y1="88.9" x2="175.26" y2="88.9" width="0.1524" layer="91"/>
<junction x="160.02" y="81.28"/>
</segment>
<segment>
<pinref part="POWER" gate="G$1" pin="2"/>
<wire x1="66.04" y1="106.68" x2="93.98" y2="106.68" width="0.1524" layer="91"/>
<wire x1="93.98" y1="106.68" x2="93.98" y2="119.38" width="0.1524" layer="91"/>
<wire x1="93.98" y1="119.38" x2="99.06" y2="119.38" width="0.1524" layer="91"/>
<pinref part="GND4" gate="1" pin="GND"/>
<wire x1="99.06" y1="119.38" x2="99.06" y2="116.84" width="0.1524" layer="91"/>
</segment>
<segment>
<pinref part="LED2" gate="G$1" pin="C"/>
<pinref part="GND6" gate="1" pin="GND"/>
<wire x1="78.74" y1="71.12" x2="78.74" y2="73.66" width="0.1524" layer="91"/>
<pinref part="LED1" gate="G$1" pin="C"/>
<wire x1="78.74" y1="73.66" x2="78.74" y2="76.2" width="0.1524" layer="91"/>
<wire x1="68.58" y1="73.66" x2="68.58" y2="76.2" width="0.1524" layer="91"/>
<wire x1="68.58" y1="73.66" x2="78.74" y2="73.66" width="0.1524" layer="91"/>
<pinref part="LED3" gate="G$1" pin="C"/>
<wire x1="88.9" y1="73.66" x2="88.9" y2="76.2" width="0.1524" layer="91"/>
<wire x1="78.74" y1="73.66" x2="88.9" y2="73.66" width="0.1524" layer="91"/>
<junction x="78.74" y="73.66"/>
</segment>
</net>
<net name="N$3" class="0">
<segment>
<pinref part="BC1" gate="G$1" pin="VIN+"/>
<wire x1="137.16" y1="116.84" x2="137.16" y2="96.52" width="0.1524" layer="91"/>
<wire x1="137.16" y1="96.52" x2="149.86" y2="96.52" width="0.1524" layer="91"/>
<pinref part="SOLAR" gate="G$1" pin="3"/>
</segment>
</net>
<net name="N$4" class="0">
<segment>
<pinref part="BC1" gate="G$1" pin="VOUT+"/>
<wire x1="172.72" y1="96.52" x2="177.8" y2="96.52" width="0.1524" layer="91"/>
<pinref part="SELECTOR" gate="G$1" pin="4"/>
<wire x1="177.8" y1="96.52" x2="177.8" y2="104.14" width="0.1524" layer="91"/>
<wire x1="177.8" y1="104.14" x2="119.38" y2="104.14" width="0.1524" layer="91"/>
</segment>
</net>
<net name="N$5" class="0">
<segment>
<pinref part="BATT" gate="G$1" pin="1"/>
<wire x1="132.08" y1="83.82" x2="132.08" y2="81.28" width="0.1524" layer="91"/>
<wire x1="132.08" y1="81.28" x2="127" y2="81.28" width="0.1524" layer="91"/>
<pinref part="SELECTOR" gate="G$1" pin="6"/>
<wire x1="127" y1="81.28" x2="127" y2="101.6" width="0.1524" layer="91"/>
<wire x1="127" y1="101.6" x2="119.38" y2="101.6" width="0.1524" layer="91"/>
</segment>
</net>
<net name="N$6" class="0">
<segment>
<pinref part="BATT" gate="G$1" pin="2"/>
<pinref part="5VDC" gate="G$1" pin="POS"/>
<wire x1="134.62" y1="68.58" x2="134.62" y2="83.82" width="0.1524" layer="91"/>
</segment>
</net>
<net name="N$9" class="0">
<segment>
<pinref part="SELECTOR" gate="G$1" pin="1"/>
<wire x1="106.68" y1="106.68" x2="104.14" y2="106.68" width="0.1524" layer="91"/>
<wire x1="104.14" y1="106.68" x2="104.14" y2="104.14" width="0.1524" layer="91"/>
<pinref part="SELECTOR" gate="G$1" pin="5"/>
<wire x1="104.14" y1="104.14" x2="104.14" y2="101.6" width="0.1524" layer="91"/>
<wire x1="104.14" y1="101.6" x2="106.68" y2="101.6" width="0.1524" layer="91"/>
<pinref part="SELECTOR" gate="G$1" pin="3"/>
<pinref part="POWER" gate="G$1" pin="3"/>
<wire x1="106.68" y1="104.14" x2="104.14" y2="104.14" width="0.1524" layer="91"/>
<junction x="104.14" y="104.14"/>
<wire x1="104.14" y1="104.14" x2="78.74" y2="104.14" width="0.1524" layer="91"/>
<pinref part="R2" gate="G$1" pin="2"/>
<wire x1="78.74" y1="104.14" x2="66.04" y2="104.14" width="0.1524" layer="91"/>
<wire x1="78.74" y1="96.52" x2="78.74" y2="104.14" width="0.1524" layer="91"/>
<junction x="78.74" y="104.14"/>
</segment>
</net>
<net name="N$8" class="0">
<segment>
<pinref part="R1" gate="G$1" pin="1"/>
<pinref part="LED1" gate="G$1" pin="A"/>
<wire x1="68.58" y1="83.82" x2="68.58" y2="86.36" width="0.1524" layer="91"/>
</segment>
</net>
<net name="N$10" class="0">
<segment>
<pinref part="R2" gate="G$1" pin="1"/>
<pinref part="LED2" gate="G$1" pin="A"/>
<wire x1="78.74" y1="83.82" x2="78.74" y2="86.36" width="0.1524" layer="91"/>
</segment>
</net>
<net name="N$11" class="0">
<segment>
<pinref part="R3" gate="G$1" pin="1"/>
<pinref part="LED3" gate="G$1" pin="A"/>
<wire x1="88.9" y1="83.82" x2="88.9" y2="86.36" width="0.1524" layer="91"/>
</segment>
</net>
<net name="N$12" class="0">
<segment>
<pinref part="POWER" gate="G$1" pin="1"/>
<wire x1="66.04" y1="109.22" x2="68.58" y2="109.22" width="0.1524" layer="91"/>
<pinref part="R1" gate="G$1" pin="2"/>
<wire x1="68.58" y1="109.22" x2="68.58" y2="96.52" width="0.1524" layer="91"/>
</segment>
</net>
<net name="N$13" class="0">
<segment>
<pinref part="POWER" gate="G$1" pin="4"/>
<wire x1="66.04" y1="101.6" x2="88.9" y2="101.6" width="0.1524" layer="91"/>
<pinref part="R3" gate="G$1" pin="2"/>
<wire x1="88.9" y1="101.6" x2="88.9" y2="96.52" width="0.1524" layer="91"/>
</segment>
</net>
<net name="N$2" class="0">
<segment>
<pinref part="SP5" gate="G$1" pin="P$1"/>
<wire x1="205.74" y1="127" x2="205.74" y2="129.54" width="0.1524" layer="91"/>
<wire x1="205.74" y1="129.54" x2="195.58" y2="129.54" width="0.1524" layer="91"/>
<pinref part="SP1" gate="G$1" pin="P$1"/>
<wire x1="195.58" y1="129.54" x2="185.42" y2="129.54" width="0.1524" layer="91"/>
<wire x1="185.42" y1="129.54" x2="175.26" y2="129.54" width="0.1524" layer="91"/>
<wire x1="175.26" y1="129.54" x2="165.1" y2="129.54" width="0.1524" layer="91"/>
<wire x1="165.1" y1="129.54" x2="165.1" y2="127" width="0.1524" layer="91"/>
<pinref part="SP2" gate="G$1" pin="P$1"/>
<wire x1="175.26" y1="127" x2="175.26" y2="129.54" width="0.1524" layer="91"/>
<pinref part="SP3" gate="G$1" pin="P$1"/>
<wire x1="185.42" y1="127" x2="185.42" y2="129.54" width="0.1524" layer="91"/>
<pinref part="SP4" gate="G$1" pin="P$1"/>
<wire x1="195.58" y1="127" x2="195.58" y2="129.54" width="0.1524" layer="91"/>
<junction x="175.26" y="129.54"/>
<junction x="185.42" y="129.54"/>
<junction x="195.58" y="129.54"/>
<wire x1="165.1" y1="129.54" x2="149.86" y2="129.54" width="0.1524" layer="91"/>
<wire x1="149.86" y1="129.54" x2="149.86" y2="114.3" width="0.1524" layer="91"/>
<pinref part="SOLAR" gate="G$1" pin="2"/>
<wire x1="149.86" y1="114.3" x2="134.62" y2="114.3" width="0.1524" layer="91"/>
<wire x1="134.62" y1="114.3" x2="134.62" y2="116.84" width="0.1524" layer="91"/>
</segment>
</net>
</nets>
</sheet>
</sheets>
</schematic>
</drawing>
<compatibility>
<note version="6.3" minversion="6.2.2" severity="warning">
Since Version 6.2.2 text objects can contain more than one line,
which will not be processed correctly with this version.
</note>
</compatibility>
</eagle>
